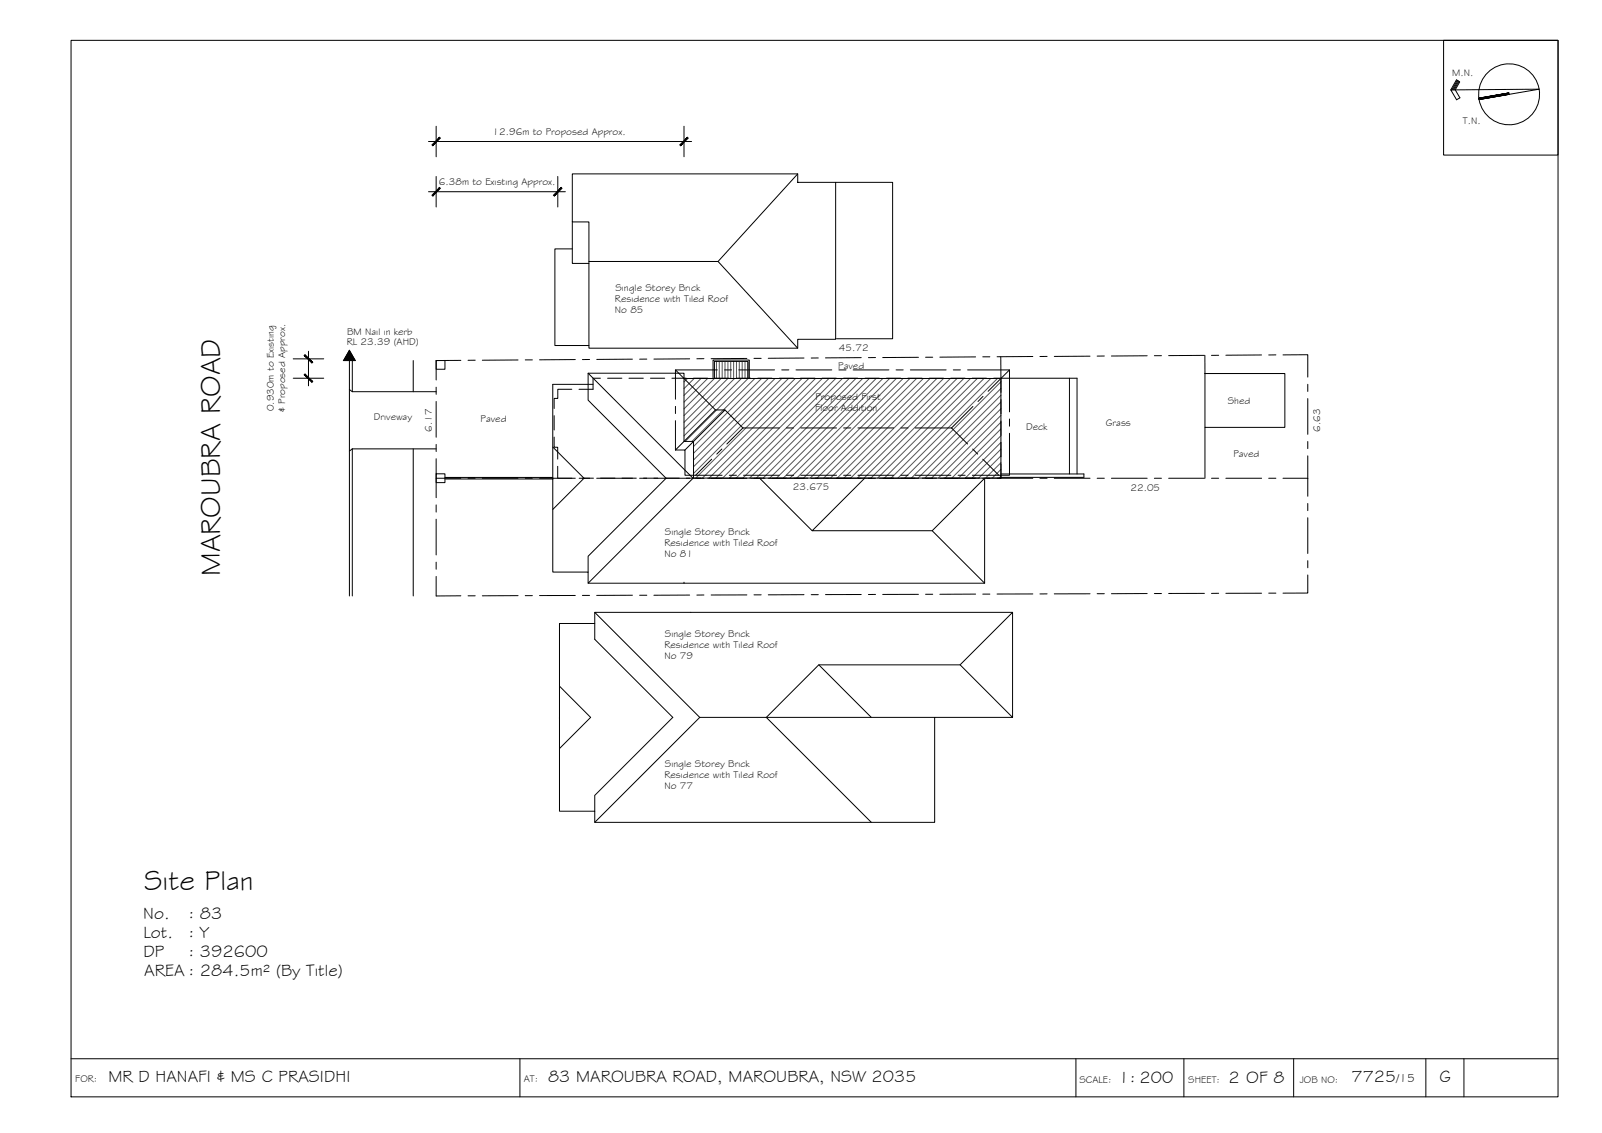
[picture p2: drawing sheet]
<svg xmlns="http://www.w3.org/2000/svg" width="420mm" height="297mm" viewBox="0 0 420 297" stroke-linecap="round" stroke-linejoin="round" font-family="sans-serif">
<!-- layer: HATCH -->
<g fill="none" stroke="#545454" stroke-width=".26">
<path d="M180.3 99.2l-.9 .9M182.1 99.2l-2.7 2.7M183.8 99.2l-4.4 4.5M185.6 99.2l-6.2 6.2M187.4 99.2l-8 8M187.9 94.8v4.4M188.6 94.8v4.4M189.1 99.2l-9.7 9.8M189.4 94.8v4.4M190.1 94.8v4.4M190.9 94.8v4.4M190.9 99.2l-11.5 11.5"/>
<path d="M191.7 94.8v4.4M192.4 94.8v4.4M192.7 99.2l-13.3 13.3M193.2 94.8v4.4M193.9 94.8v4.4M194.4 99.2l-15 15.1M194.7 94.8v4.4M195.4 94.8v4.4M196.2 94.8v4.4M196.2 99.2l-16.5 16.5M198 99.2l-16.5 16.5M199.7 99.2l-17.8 17.9"/>
<path d="M201.5 99.2l-19.6 19.6M203.3 99.2l-21.4 21.4M205 99.2l-23.1 23.2M206.8 99.2l-24.9 24.9M208.6 99.2l-26.1 26.1M210.3 99.2l-26.1 26.1M212.1 99.2l-26.1 26.1M213.9 99.2l-26.1 26.1M215.7 99.2l-26.2 26.1M217.4 99.2l-26.1 26.1M219.2 99.2l-26.1 26.1M220.9 99.2l-26.1 26.1"/>
<path d="M222.7 99.2l-26.1 26.1M224.5 99.2l-26.1 26.1M226.3 99.2l-26.2 26.1M228 99.2l-26.1 26.1M229.8 99.2l-26.1 26.1M231.5 99.2l-26.1 26.1M233.3 99.2l-26.1 26.1M235.1 99.2l-26.1 26.1M236.9 99.2l-26.2 26.1M238.6 99.2l-26.1 26.1M240.4 99.2l-26.1 26.1M242.2 99.2l-26.2 26.1"/>
<path d="M243.9 99.2l-26.1 26.1M245.7 99.2l-26.1 26.1M247.5 99.2l-26.2 26.1M249.2 99.2l-26.1 26.1M251 99.2l-26.1 26.1M252.8 99.2l-26.2 26.1M254.5 99.2l-26.1 26.1M256.3 99.2l-26.1 26.1M258.1 99.2l-26.1 26.1M259.8 99.2l-26.1 26.1M261.6 99.2l-26.1 26.1M262.5 100.1l-25.2 25.2"/>
<path d="M262.5 101.8l-23.5 23.5M262.5 103.6l-21.7 21.7M262.5 105.4l-19.9 19.9M262.5 107.2l-18.2 18.1M262.5 108.9l-16.4 16.4M262.5 110.7l-14.6 14.6M262.5 112.5l-12.9 12.8M262.5 114.2l-11.1 11.1M262.5 116l-9.3 9.3M262.5 117.8l-7.6 7.5M262.5 119.5l-5.8 5.8M262.5 121.3l-4 4"/>
<path d="M262.5 123.1l-2.3 2.2M262.5 124.8l-.5 .5"/>
</g>
<!-- layer: BOUNDARY -->
<g fill="none" stroke="#000" stroke-width=".26">
<path d="M120.9 94.5h-6.5v5.1M124.6 94.4l-1.8 .1M135.9 94.4h-9.4M137.8 94.4h1.8M150.9 94.3h-9.4M154.6 94.2l-1.9 .1M165.9 94.2h-9.4M169.6 94.1l-1.8 .1M180.9 94.1h-9.4M184.6 94l-1.8 .1M195.9 94h-9.4M197.7 94h1.9"/>
<path d="M210.9 93.9h-9.4M214.6 93.8l-1.8 .1M225.9 93.8h-9.4M229.6 93.7l-1.8 .1M240.9 93.7h-9.4M242.7 93.7h1.9M255.9 93.6h-9.4M257.8 93.5h1.8M270.9 93.5h-9.4M274.6 93.4l-1.9 .1M285.9 93.4h-9.4M289.6 93.3l-1.9 .1"/>
<path d="M300.9 93.3h-9.4M302.8 93.3h1.8M315.9 93.2h-9.4M319.6 93.1l-1.9 .1M330.9 93.1h-9.4M334.6 93l-1.9 .1M336.5 93h6.5v5.9M114.4 101.5v1.9M114.4 105.3v9.3M114.4 116.5v1.9M343 100.7v1.9M343 104.5v9.4"/>
<path d="M343 115.8v1.8M343 119.5v10.6M114.4 120.3v5.1h6.5M114.4 125.4v5.1M114.4 132.4v1.9M114.4 136.1v9.4M122.8 125.4h1.8M126.5 125.4h9.4M137.8 125.4h1.8M141.5 125.4h9.4M152.7 125.4h1.9M156.5 125.4h9.4"/>
<path d="M167.8 125.4h1.8M171.5 125.4h9.4M182.8 125.4h1.8M186.5 125.4h9.4M197.7 125.4h1.9M201.5 125.4h9.4M212.8 125.4h1.8M216.5 125.4h9.4M227.8 125.4h1.8M231.5 125.4h9.4M242.7 125.4h1.9M246.5 125.4h9.4"/>
<path d="M257.8 125.4h1.8M261.5 125.4h9.4M272.7 125.4h1.9M276.5 125.4h9.4M287.7 125.4h1.9M291.5 125.4h9.4M302.8 125.4h1.8M306.5 125.4h9.4M317.7 125.4h1.9M321.5 125.4h9.4M332.7 125.4h1.9M336.5 125.4h6.5"/>
<path d="M343 132v1.9M343 135.7v9.4M114.4 147.4v1.8M114.4 151.1v5.1h6.5M122.8 156.2h1.8M135.9 156.2h-9.4M137.8 156.2h1.8M150.9 156.1h-9.4M152.7 156.1h1.9M165.9 156.1h-9.4M167.8 156.1h1.8M180.9 156l-9.4 .1"/>
<path d="M184.6 156h-1.8M195.9 156h-9.4M197.7 155.9h1.9M210.9 155.9h-9.4M212.8 155.9h1.8M225.9 155.9h-9.4M229.6 155.8l-1.8 .1M240.9 155.8h-9.4M242.7 155.8h1.9M255.9 155.8h-9.4M257.8 155.8h1.8M270.9 155.7h-9.4"/>
<path d="M274.6 155.7h-1.9M285.9 155.7h-9.4M287.7 155.7h1.9M300.9 155.6l-9.4 .1M302.8 155.6h1.8M315.9 155.6h-9.4M319.6 155.5l-1.9 .1M330.9 155.5h-9.4M332.7 155.5h1.9M343 150.7v4.8h-6.5M343 147v1.9"/>
</g>
<!-- layer: BORDER -->
<g fill="none" stroke="#000" stroke-width=".26">
<path d="M18.6 10.6h390v277h-390zM378.6 10.6h30v30.1h-30zM380.5 23.6l1.5-2.7 .8 .6-1.1 2.1 1.2 2-.9 .6-1.5-2.6 23.2-.2-15.8 2.7M382.2 21.1l-1.4 2.5M382.4 21.2l-1.3 2.4M382.6 21.3l-1.2 2.3M395.7 24.4l-7.8 1.3M18.6 277.6h390M136.4 277.6v10M282.2 277.6v10M310.5 277.6v10M339.3 277.6v10"/>
<path d="M374 277.6v10M383.9 277.6v10"/>
<circle cx="395.8" cy="24.7" r="8"/>
</g>
<!-- layer: ROOFPLAN EXIST. -->
<g fill="none" stroke="#000" stroke-width=".26">
<path d="M150.1 45.6h59.1v2.2h10v41.2h-10v2.3h-54.7v-33.1h-4.4zM150.1 58.2v10.9h4.4M209.2 45.6l-20.9 23h-33.8M219.2 47.8h14.9v41h-14.7M150.1 65.2h-4.6v25.4h9M188.3 68.6l20.9 22.7M154.2 97.8l27.6 27.6-27.6 27.5M179.4 99.2v-1.4h-25.2v7.1l20.5 20.5-20.5 20.4v4.2M145 117.2l8.2 8.2-8.2 8.2M155.5 100.8h-10.5v24.8M145 125.4v24.6h9.2v2.9h104v-27.5l-13.7 13.7h-31.5l13.8-13.7M199.2 125.4l13.8 13.7"/>
<path d="M244.5 139.1l13.7 13.8M179.4 152.9h.1M146.7 179.9l8.2 8.2-8.2 8.2M156 160.5l27.5 27.6M156 163.5h-9.3v24.8M214.7 174.3l13.8 13.8M251.8 174.3l13.8 13.8v-27.6h-109.6v7.1l20.5 20.5-20.5 20.4v4.2M265.6 160.5l-13.8 13.8h-37.1l-13.7 13.8 27.5 27.5M146.7 188.1v24.6h9.3v2.9h89.1v-27.5M183.5 188.1h82.1M183.5 188.1l-27.5 27.5"/>
</g>
<!-- layer: EXISTING -->
<g fill="none" stroke="#000" stroke-width=".26">
<path d="M91.6 94.5v61.7M92.4 94.5v8.2M108.4 94.5v8.2M114.4 94.5h2.3v2.3h-2.3zM157.5 99.2h-2v2.9h-3.6M159.3 99.2h3.8M165 99.2h3.7M170.6 99.2h3.7M176.2 99.2h3.8M181.8 99.2h3.8M187.5 99.2h3.7M193.1 99.2h3.7"/>
<path d="M198.7 99.2h3.8M204.4 99.2h3.7M210 99.2h3.7M215.6 99.2h3.7M221.2 99.2h3.8M226.9 99.2h3.7M232.5 99.2h3.7M238.1 99.2h3.7M243.7 99.2h3.8M249.4 99.2h3.7M255 99.2h3.7M260.6 99.2h1.9v3.7"/>
<path d="M262.5 93.5v5.7h20v25.1M280.5 99.2v25.1M316 93.2v4.7M316 97.9h21v14.1h-21zM91.6 102.1l.8 .6h22M92.4 117.7v38.5M92.4 117.7h22M92.4 117.7l-.8 .6M108.4 117.7v38.5M145.3 114.6v2.7h1v3.1M145.3 109v3.7M150 102.1h-3.7v2.4h-1v2.6"/>
<path d="M262.5 104.7v3.8M262.5 110.4v3.7M262.5 116v3.8M316 112v13.4M114.4 124.2h2.3v2.3h-2.3zM116.7 125.2h28.3M116.7 125.6h28.3M146.3 122.3v3.1h3.7M155.6 125.4h-3.7M157.5 125.4h3.8M163.1 125.4h3.8M168.8 125.4h3.7"/>
<path d="M174.4 125.4h3.7M180 125.4h3.8M185.6 125.4h3.8M191.3 125.4h3.7M196.9 125.4h3.7M202.5 125.4h3.8M208.1 125.4h3.8M213.8 125.4h3.7M219.4 125.4h3.7M225 125.4h3.8M230.6 125.4h3.8M236.3 125.4h3.7"/>
<path d="M241.9 125.4h3.7M247.5 125.4h3.8M253.1 125.3h3.8M262.5 121.6v3.7h-3.7M262.5 124.3h21.8v.9h-21.8"/>
</g>
<!-- layer: NEWWORK -->
<path d="M179.4 99.2h83.1v26.1h-80.6v-9.6h-2.5zM187 99.2v-4.8h9.5v4.8M187.4 99.2v-4.4h8.8v4.4" fill="none" stroke="#000" stroke-width=".26"/>
<!-- layer: ROOFPLAN NEW -->
<g fill="none" stroke="#000" stroke-width=".26">
<path d="M177.2 97l10.4 10.5-10.4 10.5M188.1 97h-10.9v7.7M190 97h1.9M193.8 97h9.3M205 97h1.9M208.8 97h9.4M220 97h1.9M223.8 97h9.3M235 97h1.9M238.8 97h9.3M250 97h1.9M253.8 97h11v11"/>
<path d="M264.8 97l-5.6 5.6M177.2 118h2.4v6.6h9.8M177.2 106.5v1.9M177.2 110.3v7.7M187.6 107.5h2.5l-10.5 10.5M189.3 117.7l-1.3 1.4M190.1 107.5l4.7 4.7M194.8 112.2h9.6M194.8 112.2l-4.2 4.2M206.3 112.2h1.8M210 112.2h9.4M221.3 112.2h1.8"/>
<path d="M225 112.2h9.4M236.3 112.2h1.9M240 112.2h9.6M249.6 112.2l4.2 4.2M255.1 117.7l1.3 1.4M255.2 106.6l-5.6 5.6M257.8 103.9l-1.3 1.4M264.8 113.6v11h-9.8M264.8 109.8v1.9M186.7 120.4l-4.3 4.2M191.3 124.6h1.9M195 124.6h9.4"/>
<path d="M206.3 124.6h1.8M210 124.6h9.4M221.3 124.6h1.8M225 124.6h9.4M236.3 124.6h1.9M240 124.6h9.4M251.3 124.6h1.8M257.8 120.4l4.2 4.2"/>
</g>
<!-- layer: BORDER -->
<g fill="#000" stroke="#000" stroke-width=".26">
<path d="M387.9 25.8l7.9-1.1-7.9 1.4zM387.9 26.1l7.9-1.4z"/>
<path d="M387.9 25.8l7.9-1.1-.1-.3zM387.9 25.7l7.8-1.3z"/>
</g>
<!-- layer: DIMENSION -->
<path d="M112.4 37.1h69M114.4 33.1v8M179.4 33.1v8M112.4 50.3h35.9M114.4 46.3v8M146.3 46.3v8M76.9 99.2h8M76.9 94.1h8M80.9 92.1v9" fill="none" stroke="#000" stroke-width=".26"/>
<!-- layer: 0 -->
<g fill="#000" stroke="#000" stroke-width=".26">
<path d="M115.3 36l-1.8 2.2 2-2zM115.3 36l-1.8 2.2-.2-.2z"/>
<path d="M178.3 38l.2 .2 1.8-2.2zM180.3 36l.2 .2-2 2z"/>
<path d="M115.3 49.2l-2 2 .2 .2zM115.3 49.2l.2 .2-2 2z"/>
<path d="M147.2 49.2l-1.8 2.2 2-2zM147.2 49.2l-1.8 2.2-.2-.2z"/>
<path d="M80 98l-.2 .2 2.2 1.8zM79.8 98.2l2.2 1.8-.2 .3z"/>
<path d="M79.8 93.2l2 2 .2-.2zM80 93l2 2-2.2-1.8z"/>
</g>
<!-- layer: LEVELS -->
<path d="M91.6 91.9l1.6 2.6h-3.1z" fill="#000" stroke="#000" stroke-width=".26"/>
<path d="M91.6 91.9l1.6 2.6h-3.1z" fill="none" stroke="#000" stroke-width=".26"/>
<!-- layer: TEXT -->
<path d="M91.6 91.9v2.6" fill="none" stroke="#000" stroke-width=".26"/>
<g font-size="7.5">
<text x="57.8" y="151.1" transform="rotate(-90 57.8 151.1)">MAROUBRA ROAD</text>
<text x="37.8" y="233.3">Site Plan</text>
</g>
<g font-size="4.5">
<text x="37.6" y="240.8">No.</text>
<text x="37.6" y="245.8">Lot.</text>
<text x="49.4" y="240.8">: 83</text>
<text x="49.4" y="245.8">: Y</text>
<text x="37.6" y="250.9">DP</text>
<text x="49.4" y="250.9">: 392600</text>
<text x="37.8" y="255.9">AREA : 284.5m² (By Title)</text>
<text x="28.4" y="283.6">MR D HANAFI &amp; MS C PRASIDHI</text>
<text x="143.7" y="283.6">83 MAROUBRA ROAD, MAROUBRA, NSW 2035</text>
<text x="293.4" y="283.9">1: 200</text>
<text x="322.2" y="283.9">2 OF 8</text>
<text x="354.4" y="283.8">7725</text>
<text x="377.6" y="283.8">G</text>
</g>
<text font-size="3.2" x="366.2" y="283.8">/15</text>
<g font-size="2.6">
<text x="380.9" y="19.9">M.N.</text>
<text x="129.2" y="35.4">12.96m to Proposed Approx.</text>
<text x="383.7" y="32.5">T.N.</text>
<text x="115.1" y="48.6">6.38m to Existing Approx.</text>
<text x="161.4" y="76.3">Single Storey Brick</text>
<text x="161.3" y="79.2">Residence with Tiled Roof</text>
<text x="161.3" y="82.1">No 85</text>
<text x="91" y="87.8">BM Nail in kerb</text>
<text x="91" y="90.4">RL 23.39 (AHD)</text>
<text x="220" y="92.1">45.72</text>
<text x="219.8" y="96.7">Paved</text>
<text x="71.8" y="107.8" transform="rotate(-90 71.8 107.8)">0.930m to Existing</text>
<text x="213.8" y="107.9">Floor Addition</text>
<text x="213.9" y="105">Proposed First</text>
<text x="322" y="106">Shed</text>
<text x="74.8" y="108.1" transform="rotate(-90 74.8 108.1)">&amp; Proposed Approx.</text>
<text x="98.1" y="110.1">Driveway</text>
<text x="113.3" y="113.2" transform="rotate(-90 113.3 113.2)">6.17</text>
<text x="126" y="110.5">Paved</text>
<text x="269.1" y="112.7">Deck</text>
<text x="290" y="111.6">Grass</text>
<text x="346.3" y="113.1" transform="rotate(-90 346.3 113.1)">6.63</text>
<text x="323.5" y="119.8">Paved</text>
<text x="208" y="128.3">23.675</text>
<text x="296.5" y="128.6">22.05</text>
<text x="174.3" y="143.2">Residence with Tiled Roof</text>
<text x="174.4" y="140.3">Single Storey Brick</text>
<text x="174.3" y="146.1">No 81</text>
<text x="174.4" y="166.9">Single Storey Brick</text>
<text x="174.3" y="169.8">Residence with Tiled Roof</text>
<text x="174.3" y="172.8">No 79</text>
<text x="174.4" y="201.1">Single Storey Brick</text>
<text x="174.3" y="204.1">Residence with Tiled Roof</text>
<text x="174.3" y="207">No 77</text>
<text x="19.8" y="283.8">FOR:</text>
<text x="137.4" y="283.6">AT:</text>
<text x="283.1" y="283.9">SCALE:</text>
<text x="311.6" y="283.9">SHEET:</text>
<text x="340.9" y="283.9">JOB NO:</text>
</g>
</svg>
